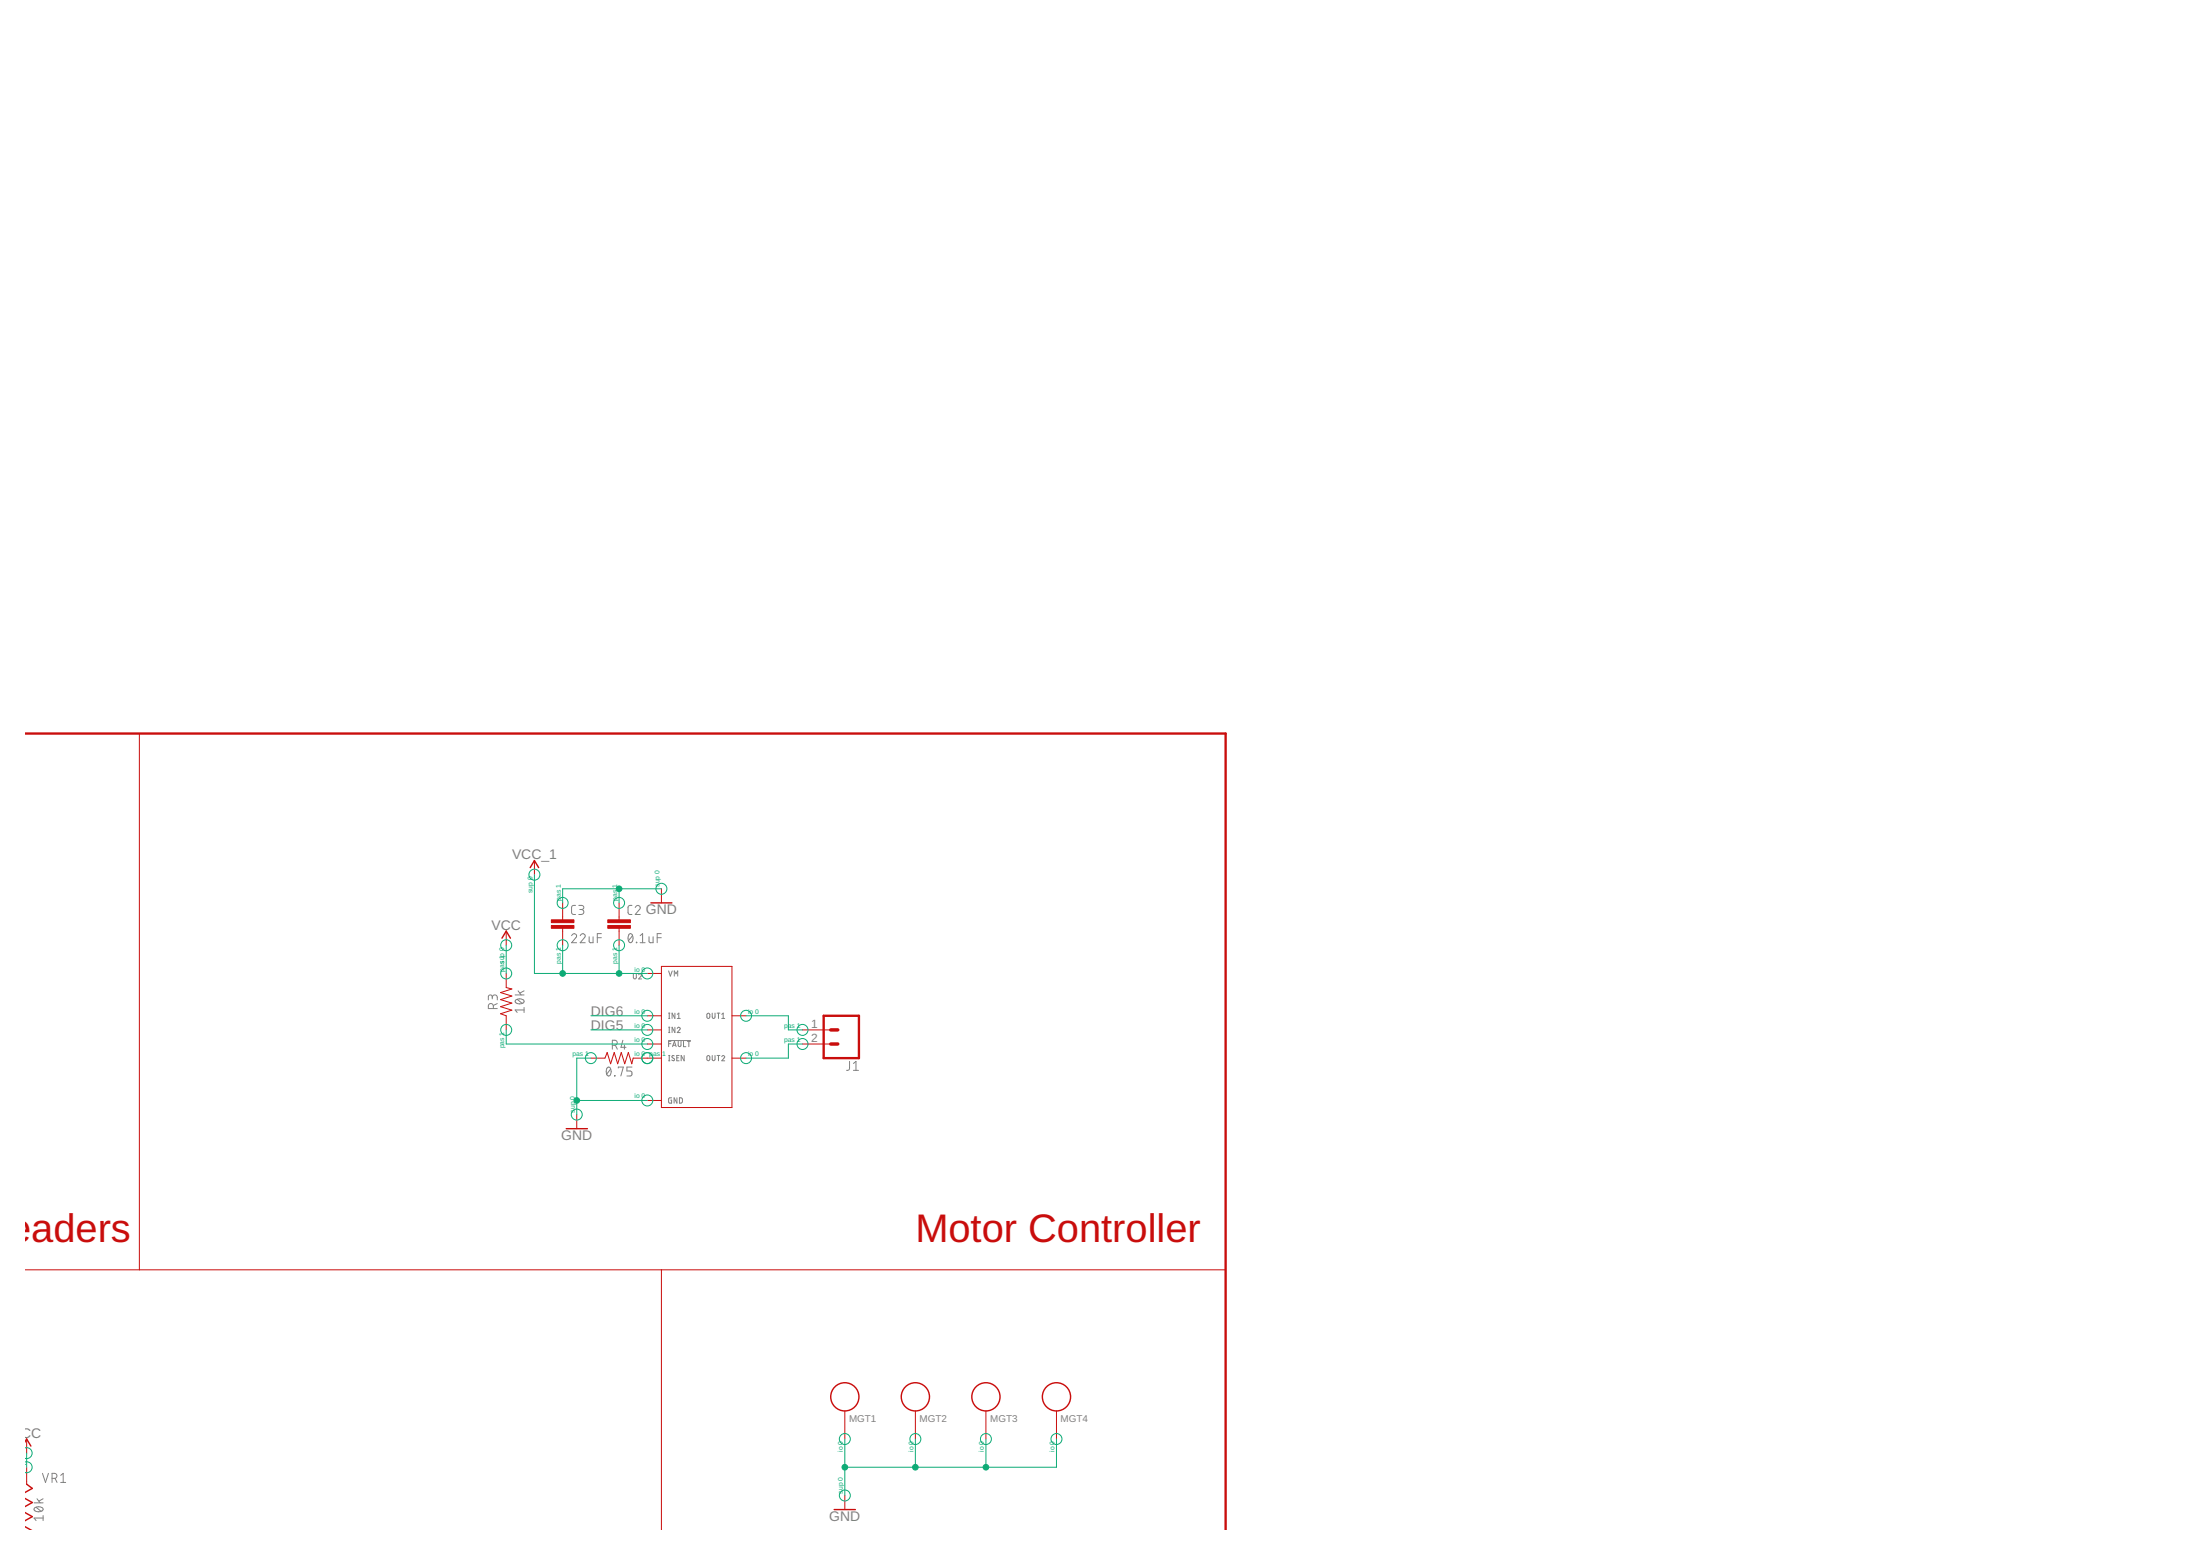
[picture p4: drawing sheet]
<svg xmlns="http://www.w3.org/2000/svg" width="297mm" height="210mm" viewBox="0 0 297 210" stroke-linecap="round" stroke-linejoin="round" font-family="sans-serif">
<g fill="none" stroke="#808080" stroke-width=".14">
<path d="M66.5 134.6a.34 .34 0 0 1 .3-.3 .34 .34 0 0 1 .3 .3v.4M66.5 134.8v-.2a.26 .26 0 0 0-.3-.3 .26 .26 0 0 0-.3 .3v.4M66.6 136.1v-.3a.34 .34 0 0 0-.3-.3 .34 .34 0 0 0-.4 .3v.3h1.2M67.1 135.5l-.5 .2M69.6 134.3h1.2M69.6 135a.75 .75 0 0 1 1.2 .2 .73 .73 0 0 1-1.2 .1zM69.8 134.9l.7 .5M70 133.8l.4 .5M70.8 136.3h-1.2l.2 .4M70.8 136v.7M70.8 133.8l-.6 .2M77.2 126.3a.33 .33 0 0 1 .4-.2 .33 .33 0 0 1 .1 .5l-.5 .7h.7"/>
<path d="M77.7 122.2l-.4 .1-.1 .2v.8l.1 .1h.4M78.1 122.2l.6 .1a.27 .27 0 0 1 .1 .3 .27 .27 0 0 1-.3 .2h-.2M78.3 126.3a.33 .33 0 0 1 .5-.2 .33 .33 0 0 1 .1 .5l-.6 .7h.7M78.5 122.8a.34 .34 0 0 1 .3 .3 .34 .34 0 0 1-.3 .3h-.4M79.5 126.4l.1 .7 .1 .2h.4v-.9M80.6 126.6h.6M81.2 126h-.6v1.3M84.9 126.1l.2-.1a.73 .73 0 0 1 0 1.3 .76 .76 0 0 1-.2-1.2zM85.3 122.2l-.4 .1-.1 .2 .1 .9h.4M85.4 126.3l-.5 .7M85.5 131.4v.6l.2 .1 .2-.1v-.6M85.8 122.5a.33 .33 0 0 1 .4-.3 .33 .33 0 0 1 .1 .6l-.5 .6h.6"/>
<path d="M85.9 127.2l.1 .1zM86.2 131.6a.19 .19 0 0 1 .3-.2 .19 .19 0 0 1 .1 .3l-.4 .4h.4M86.4 127.3h.7M86.4 126.3l.4-.3v1.3M87.6 126.4l.1 .7 .1 .2h.4v-.9M88.7 126.6h.6M89.3 126h-.6v1.3M90.3 137.5h.1M90.3 136.8h.1M90.3 139.4h.1M90.3 138.7h.1M90.3 131.1l.2 .7 .3-.7"/>
<path d="M90.4 136.8v.7M90.4 138.7v.7M91 131.8v-.7l.3 .3 .2-.3v.7M91.1 136.8v.7l-.4-.7v.7M91.1 138.7v.7l-.4-.7v.7M91.4 138.8l.3-.1 .1 .1v.1l-.4 .5h.4M91.4 137.5h.4M91.4 136.9l.3-.1v.7M95.5 136.9l.1-.1 .2 .1v.4a.2 .2 0 0 1-.2 .2 .2 .2 0 0 1-.2-.2zM96.2 136.8v.6l.2 .1 .1-.1v-.6M96.8 136.8h.4M97 136.8v.7"/>
<path d="M97.5 137.5h.4M97.5 136.9l.1-.1v.7M82 144.1l.2-.1a.71 .71 0 0 1 0 1.2 .75 .75 0 0 1-.2-1.1zM82.4 144.3l-.5 .7M82.7 141.1h.3a.34 .34 0 0 0 .3-.3 .34 .34 0 0 0-.3-.4h-.3v1.2M83 145.2h.1M83.1 141.1l.3 .5M83.5 144.2v-.2h.7l-.4 1.2M84.1 140.4l-.3 1h.7M84.3 141.1v.5M85.3 144h-.7v.6h.5a.35 .35 0 0 1 .2 .3 .35 .35 0 0 1-.2 .3h-.5M90.3 140.5h2.9"/>
<path d="M90.3 140.9h.3M90.3 143.2h.1M90.3 142.5h.1M90.4 142.5v.7M90.6 140.6h-.3v.7M90.7 148.2l-.4 .1v.4l.1 .2h.3v-.4h-.1M90.8 141.3l.3-.7 .2 .7M90.9 141.1h.3M91 142.5h-.2l-.1 .1 .4 .4v.1l-.2 .1-.2-.1M91.4 142.8h.2M91.4 148.2v.7l-.4-.7v.7M91.6 140.6v.5a.19 .19 0 0 0 .1 .2 .19 .19 0 0 0 .2-.1v-.6"/>
<path d="M91.7 142.5h-.3v.7h.3M91.7 148.2l.4 .1v.5l-.2 .1h-.2zM92.3 140.6v.7h.3M92.4 142.5v.7l-.4-.7v.7M92.8 140.6h.4M93 140.6v.7M95.5 142.6l.1-.1 .2 .2v.4l-.2 .1-.1-.1zM96.2 142.5v.6l.2 .1 .1-.1v-.6M96.8 142.5h.4M97 142.5v.7M97.5 142.6a.19 .19 0 0 1 .2-.1 .19 .19 0 0 1 .1 .3l-.3 .4h.4M114.7 143.3v1l-.2 .2h-.2"/>
<path d="M115.2 144.5h.7M115.2 143.6l.4-.3v1.2M5.7 198.9l.4 1.2 .4-1.2M7 199.6h.4a.34 .34 0 0 0 .3-.4 .34 .34 0 0 0-.3-.3h-.4v1.2M7.4 199.6l.3 .5M8.2 199.2l.3-.3v1.2M4.6 202.9h1.2M4.7 203.5a.76 .76 0 0 1 1.1 .2 .73 .73 0 0 1-1.2 0zM4.9 203.5l.6 .5M5 202.3l.4 .6M5.8 204.9h-1.2l.3 .4M5.8 204.6v.7"/>
<path d="M5.8 202.3l-.6 .3M8.2 200.1h.7"/>
</g>
<g fill="none" stroke="#c90d0c" stroke-width=".14">
<path d="M18.8 99v72.4M72.2 116.2v1.9M89.3 120v1.9M68.3 131.4v1.9l.8 .2-1.5 .5 1.5 .5-1.5 .4 1.5 .5-1.5 .5 1.5 .5-1.5 .4 .7 .3v1.9M68.3 125.7v1.9M76 121.9v2.3M76 125.3v2.3M83.6 121.9v2.3M83.6 125.3v2.3M87.4 131.4h1.9M87.4 137.1h1.9M87.4 139h1.9"/>
<path d="M89.3 130.5h9.5v19h-9.5zM98.8 137.1h1.9M108.4 139h3.8M77.9 150.5v1.9M79.8 142.8h1.9l.3-.7 .4 1.5 .5-1.5 .5 1.5 .5-1.5 .4 1.5 .5-1.5 .5 1.5 .2-.8h3.8M87.4 140.9h1.9M87.4 148.5h1.9M98.8 142.8h1.9M108.4 140.9h3.8M3.4 171.4h162.1M89.3 171.4v35.1M3.6 194.2v2"/>
<path d="M3.6 198.1v2.2M114.1 190.5v3.7M123.6 190.5v3.7M133.1 190.5v3.7M142.6 190.5v3.7M114.1 201.9v1.9"/>
</g>
<g fill="none" stroke="#c90d0c" stroke-width=".19">
<path d="M71.6 117.1l.6-.9 .5 .9M67.8 126.6l.5-.9 .6 .9M87.9 121.9h2.8M76.5 152.4h2.8M3.4 194.5l.2-.3 .6 1M3.4 206.1l.7 .4M3.4 204.2l1 .5-1 .5M3.4 202.3l1 .5-1 .5M3.6 200.3l.8 .6-1 .5M112.6 203.8h2.9"/>
<circle cx="114.1" cy="188.6" r="1.91"/>
<circle cx="123.6" cy="188.6" r="1.91"/>
<circle cx="133.1" cy="188.6" r="1.91"/>
<circle cx="142.6" cy="188.6" r="1.91"/>
</g>
<path d="M3.4 99h162.1v107.5M111.2 137.1h4.8v5.7h-4.8z" fill="none" stroke="#c90d0c" stroke-width=".32"/>
<path d="M112.2 139h.9M112.2 140.9h.9" fill="none" stroke="#c90d0c" stroke-width=".47"/>
<g fill="#c90d0c" stroke="#c90d0c" stroke-width=".14">
<path d="M82.1 124.9h3v.4h-3z"/>
<path d="M82.1 124.2h3v.3h-3z"/>
<path d="M74.4 124.9h3.1v.4h-3.1z"/>
<path d="M74.4 124.2h3.1v.3h-3.1z"/>
</g>
<g fill="none" stroke="#0dab76" stroke-width=".14">
<path d="M72.2 118.1v13.3h15.2M83.6 120v1.9M89.3 120h-13.3v1.9M68.3 127.6v3.8M68.3 139v1.9h19.1M76 127.6v3.8M79.8 137.1h7.6M79.8 139h7.6M83.6 127.6v3.8M100.7 137.1h5.7v1.9h2M77.9 148.5h9.5M79.8 142.8h-1.9v7.7"/>
<path d="M108.4 140.9h-2v1.9h-5.7M3.4 197.3a.73 .73 0 0 1 .9 .8 .73 .73 0 0 1-.9 .7M3.4 195.4a.73 .73 0 0 1 .9 .8 .73 .73 0 0 1-.9 .7M3.6 196.2v1.9M114.1 194.2v7.7M123.6 194.2v3.9M133.1 194.2v3.9M142.6 194.2v3.9h-28.5"/>
<circle cx="72.2" cy="118.1" r=".74"/>
<circle cx="89.3" cy="120" r=".74"/>
<circle cx="68.3" cy="139" r=".74"/>
<circle cx="68.3" cy="131.4" r=".74"/>
<circle cx="68.3" cy="127.6" r=".74"/>
<circle cx="76" cy="121.9" r=".74"/>
<circle cx="76" cy="127.6" r=".74"/>
<circle cx="83.6" cy="121.9" r=".74"/>
<circle cx="83.6" cy="127.6" r=".74"/>
<circle cx="87.4" cy="131.4" r=".74"/>
<circle cx="87.4" cy="139" r=".74"/>
<circle cx="87.4" cy="137.1" r=".74"/>
<circle cx="100.7" cy="137.1" r=".74"/>
<circle cx="108.4" cy="139" r=".74"/>
<circle cx="77.9" cy="150.5" r=".74"/>
<circle cx="79.8" cy="142.8" r=".74"/>
<circle cx="87.4" cy="140.9" r=".74"/>
<circle cx="87.4" cy="148.5" r=".74"/>
<circle cx="87.4" cy="142.8" r=".74"/>
<circle cx="100.7" cy="142.8" r=".74"/>
<circle cx="108.4" cy="140.9" r=".74"/>
<circle cx="114.1" cy="194.2" r=".74"/>
<circle cx="123.6" cy="194.2" r=".74"/>
<circle cx="133.1" cy="194.2" r=".74"/>
<circle cx="142.6" cy="194.2" r=".74"/>
<circle cx="114.1" cy="201.9" r=".74"/>
</g>
<g fill="#0dab76" stroke="#0dab76" stroke-width=".14">
<circle cx="77.9" cy="148.5" r=".38"/>
<circle cx="83.6" cy="120" r=".38"/>
<circle cx="114.1" cy="198.1" r=".38"/>
<circle cx="123.6" cy="198.1" r=".38"/>
<circle cx="133.1" cy="198.1" r=".38"/>
<circle cx="83.6" cy="131.4" r=".38"/>
<circle cx="76" cy="131.4" r=".38"/>
</g>
<g font-size="5.4" fill="#c90d0c">
<text x="1.2" y="167.6">eaders</text>
<text x="123.6" y="167.6">Motor Controller</text>
</g>
<g font-size="1.9" fill="#808080">
<text x="69.1" y="116">VCC_1</text>
<text x="66.4" y="125.5">VCC</text>
<text x="87.2" y="123.4">GND</text>
<text x="79.8" y="137.1">DIG6</text>
<text x="79.8" y="139">DIG5</text>
<text x="75.8" y="153.9">GND</text>
<text x="1.6" y="194.1">VCC</text>
<text x="112" y="205.3">GND</text>
</g>
<g font-size="1.6" fill="#808080">
<text x="109.5" y="138.8">1</text>
<text x="109.5" y="140.7">2</text>
</g>
<g font-size="1.3" fill="#808080">
<text x="114.6" y="192">MGT1</text>
<text x="124.2" y="192">MGT2</text>
<text x="133.7" y="192">MGT3</text>
<text x="143.2" y="192">MGT4</text>
</g>
<g font-size=".9" fill="#0dab76">
<text x="83.3" y="119.9" transform="rotate(-90 83.3 119.9)">1</text>
<text x="89" y="119.7" transform="rotate(-90 89 119.7)">sup 0</text>
<text x="71.9" y="120.6" transform="rotate(-90 71.9 120.6)">sup 0</text>
<text x="75.7" y="121.6" transform="rotate(-90 75.7 121.6)">pas 1</text>
<text x="83.3" y="121.6" transform="rotate(-90 83.3 121.6)">pas</text>
<text x="68.1" y="131.1" transform="rotate(-90 68.1 131.1)">pas 1</text>
<text x="68.1" y="130.1" transform="rotate(-90 68.1 130.1)">sup 0</text>
<text x="75.7" y="130.1" transform="rotate(-90 75.7 130.1)">pas 1</text>
<text x="83.3" y="130.1" transform="rotate(-90 83.3 130.1)">pas 1</text>
<text x="85.7" y="131.1">io 0</text>
<text x="85.7" y="136.9">io 0</text>
<text x="101" y="136.9">io 0</text>
<text x="68.1" y="141.5" transform="rotate(-90 68.1 141.5)">pas 1</text>
<text x="77.3" y="142.6">pas 1</text>
<text x="85.7" y="138.8">io 0</text>
<text x="85.7" y="140.7">io 0</text>
<text x="85.7" y="142.6">io 0 pas</text>
<text x="89.4" y="142.6">1</text>
<text x="101" y="142.6">io 0</text>
<text x="105.9" y="138.8">pas 1</text>
<text x="105.9" y="140.7">pas 1</text>
<text x="85.7" y="148.3">io 0</text>
<text x="77.6" y="150.2" transform="rotate(-90 77.6 150.2)">sup 0</text>
<text x="113.8" y="196" transform="rotate(-90 113.8 196)">io 0</text>
<text x="123.3" y="196" transform="rotate(-90 123.3 196)">io 0</text>
<text x="132.8" y="196" transform="rotate(-90 132.8 196)">io 0</text>
<text x="142.4" y="196" transform="rotate(-90 142.4 196)">io 0</text>
<text x="-1" y="203.5">0</text>
<text x="3.3" y="198.7" transform="rotate(-90 3.3 198.7)">suppa0s 0</text>
<text x="113.8" y="201.6" transform="rotate(-90 113.8 201.6)">sup 0</text>
</g>
</svg>
